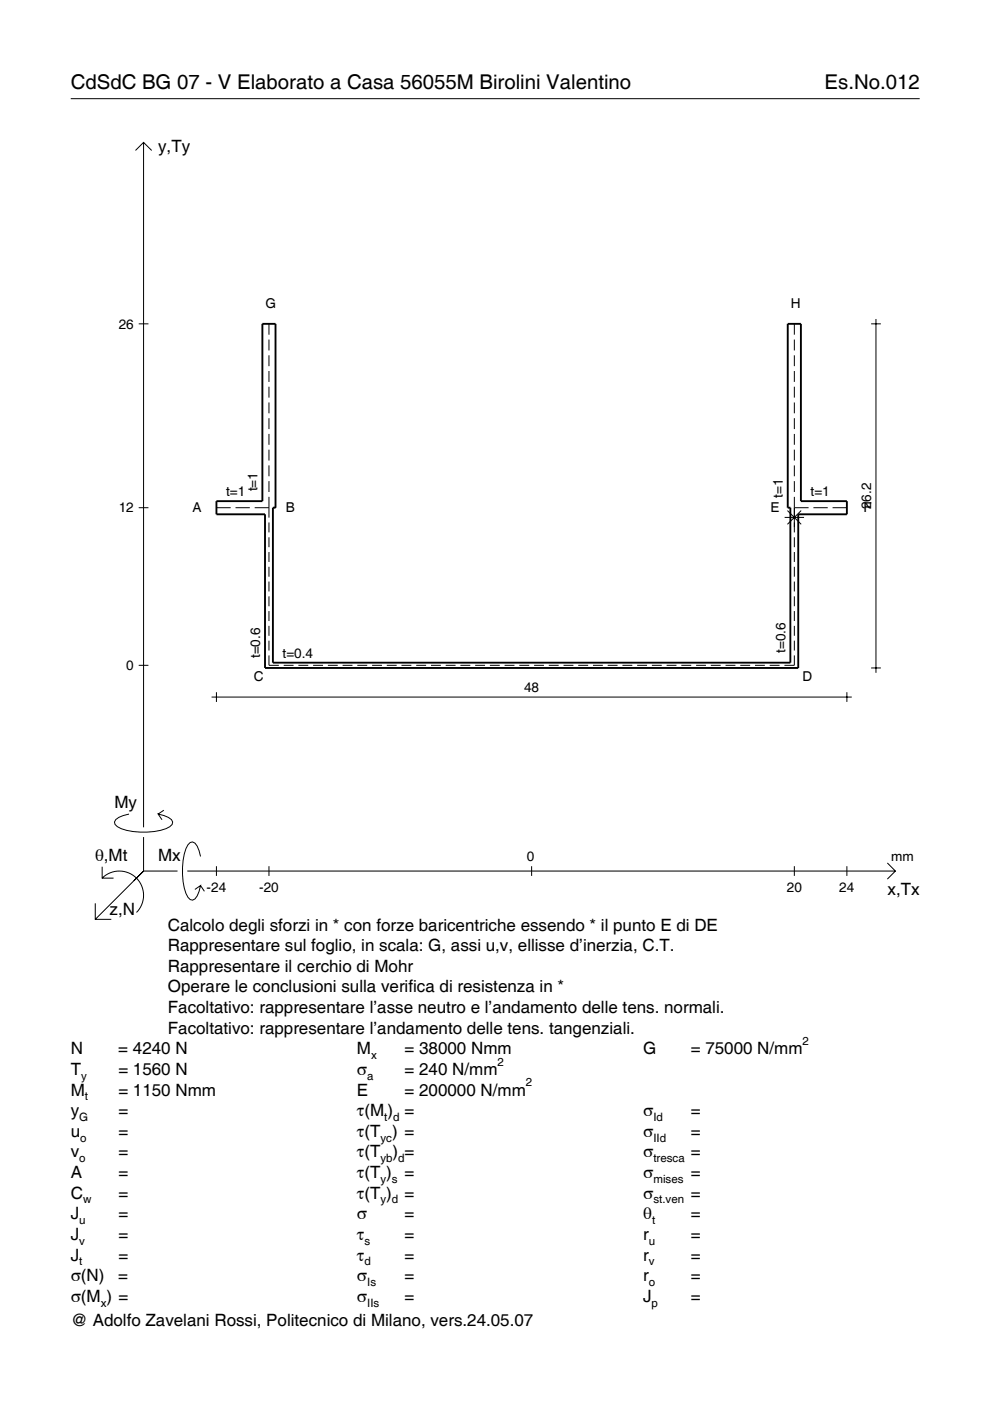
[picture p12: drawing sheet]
<svg xmlns="http://www.w3.org/2000/svg" width="210mm" height="297mm" viewBox="0 0 210 297" stroke-linecap="round" stroke-linejoin="round" font-family="sans-serif">
<g fill="none" stroke="#000" stroke-width=".21">
<path d="M15 20.9h180M28.7 31.9l1.7-1.7 1.8 1.7M30.4 30.2v145.2M29.4 68.7h2.1M57 68.7v2.3M57 72v2.3M57 75.3v2.3M57 78.7v2.3M168.4 68.7v2.3M168.4 72v2.3M168.4 75.3v2.3M168.4 78.7v2.3"/>
<path d="M184.7 68.7h2.1M185.7 67.6v75.1M57 82v2.3M57 85.3v2.3M57 88.7v2.3M57 92v2.3M57 95.3v2.3M57 98.7v2.3M168.4 82v2.3M168.4 85.3v2.3M168.4 88.7v2.3M168.4 92v2.3"/>
<path d="M168.4 95.3v2.3M168.4 98.7v2.3M29.4 107.6h2.1M45.9 107.6h3M49.9 107.6h3.1M54 107.6h3M57 102v2.3M57 105.3v4.4M57 110.8v2.1M57 113.9v2.1M57 117v2.1M166.4 109.7h4.1"/>
<path d="M167 108.3l2.9 2.9M168.4 107.6h3M168.4 102v2.3M168.4 105.3v7.6M168.4 113.9v2.1M168.4 117v2.1M169.9 108.3l-2.9 2.9M172.5 107.6h3M176.5 107.6h3.1M57 139v2.1h2.1M57 120.2v2.1M57 123.3v2.1"/>
<path d="M57 126.4v2.1M57 129.6v2.1M57 132.7v2.1M57 135.8v2.1M168.4 139v2.1h-2.1M168.4 120.2v2.1M168.4 123.3v2.1M168.4 126.4v2.1M168.4 129.6v2.1M168.4 132.7v2.1M168.4 135.8v2.1M29.4 141.1h2.1"/>
<path d="M44.9 147.8h135.7M45.9 146.8v2M60.1 141.1h2.1M63.3 141.1h2.1M66.4 141.1h2.1M69.5 141.1h2.1M72.6 141.1h2.1M75.8 141.1h2.1M78.9 141.1h2.1M82 141.1h2.1M85.1 141.1h2.1M88.2 141.1h2.1"/>
<path d="M91.4 141.1h2.1M94.5 141.1h2.1M97.6 141.1h2.1M100.7 141.1h2.1M103.9 141.1h2.1M107 141.1h2.1M110.1 141.1h2.1M113.2 141.1h2.1M116.4 141.1h2M119.5 141.1h2.1M122.6 141.1h2.1M125.7 141.1h2.1"/>
<path d="M128.8 141.1h2.1M132 141.1h2.1M135.1 141.1h2.1M138.2 141.1h2.1M141.3 141.1h2.1M144.5 141.1h2.1M147.6 141.1h2.1M150.7 141.1h2.1M153.8 141.1h2.1M157 141.1h2M160.1 141.1h2.1M163.2 141.1h2.1"/>
<path d="M179.6 146.8v2M184.7 141.6h2.1M27.3 172.6a3.6 3.6 0 0 0-3 1.7l.1 .5a5.7 5.7 0 0 0 3.8 1.5 13.3 13.3 0 0 0 7.8-1l.5-.5 .1-.5a3.6 3.6 0 0 0-3.1-1.7l.8 1.2M30.4 177.5v7.2M34.7 171.8l-1.2 .8M20.2 191.5v3.4h3.4M21.7 186.2a5.1 5.1 0 0 1 7.2 0 5.1 5.1 0 0 1 0 7.3M21.7 183.8v2.4h2.4M30.4 184.7l-10.2 10.2M30.4 184.7l-2 2M30.4 184.7h7.2M39.7 184.7h150.1"/>
<path d="M42.5 181.6a3.6 3.6 0 0 0-1.7-3.1l-.5 .1a5.7 5.7 0 0 0-1.5 3.8 13.3 13.3 0 0 0 1 7.8l.5 .5 .5 .2a3.6 3.6 0 0 0 1.7-3.1l-1.2 .8M42.5 187.8l.8 1.2M45.9 183.7v2M57 183.7v2M112.7 183.7v2M168.4 183.7v2M179.6 183.7v2M188.1 183l1.7 1.7-1.7 1.7"/>
</g>
<path d="M55.6 68.7h2.8v38.9h-.5v32.9h109.7v-32.9h-.6v-38.9h2.8v37.6h9.8v2.7h-10.4v32.6h-113v-32.6h-10.3v-2.7h9.7z" fill="none" stroke="#000" stroke-width=".4"/>
<g font-size="4.3">
<text x="15" y="18.9">CdSdC BG 07 - V Elaborato a Casa 56055M Birolini Valentino</text>
<text x="174.8" y="18.9">Es.No.012</text>
</g>
<g font-size="3.6">
<text x="33.5" y="32.3">y,Ty</text>
<text x="24.3" y="171.3">My</text>
<text x="20.1" y="182.6">θ,Mt</text>
<text x="33.5" y="182.6">Mx</text>
<text x="188.2" y="189.8">x,Tx</text>
<text x="23.2" y="193.9">z,N</text>
<text x="35.6" y="197.3">Calcolo degli sforzi in * con forze baricentriche essendo * il punto E di DE</text>
<text x="35.6" y="201.7">Rappresentare sul foglio, in scala: G, assi u,v, ellisse d’inerzia, C.T.</text>
<text x="35.6" y="206">Rappresentare il cerchio di Mohr</text>
<text x="35.6" y="210.4">Operare le conclusioni sulla verifica di resistenza in *</text>
<text x="35.6" y="214.8">Facoltativo: rappresentare l’asse neutro e l’andamento delle tens. normali.</text>
<text x="35.6" y="219.2">Facoltativo: rappresentare l’andamento delle tens. tangenziali.</text>
<text x="15" y="223.5">N</text>
<text x="15" y="227.9">T</text>
<text x="25.1" y="223.5">= 4240 N</text>
<text x="25.1" y="227.9">= 1560 N</text>
<text x="75.7" y="227.9">σ</text>
<text x="75.7" y="223.5">M</text>
<text x="85.8" y="223.5">= 38000 Nmm</text>
<text x="85.8" y="227.9">= 240 N/mm</text>
<text x="136.4" y="223.5">G</text>
<text x="146.5" y="223.5">= 75000 N/mm</text>
<text x="15" y="232.3">M</text>
<text x="25.1" y="232.3">= 1150 Nmm</text>
<text x="75.7" y="232.3">E</text>
<text x="85.8" y="232.3">= 200000 N/mm</text>
<text x="15" y="236.7">y</text>
<text x="25.1" y="236.7">=</text>
<text x="75.7" y="236.7">τ(M ) =</text>
<text x="136.4" y="236.7">σ</text>
<text x="146.5" y="236.7">=</text>
<text x="15" y="241">u</text>
<text x="15" y="245.4">v</text>
<text x="25.1" y="241">=</text>
<text x="25.1" y="245.4">=</text>
<text x="75.7" y="241">τ(T ) =</text>
<text x="75.7" y="245.4">τ(T</text>
<text x="83.3" y="245.4">) =</text>
<text x="136.4" y="241">σ</text>
<text x="136.4" y="245.4">σ</text>
<text x="146.5" y="241">=</text>
<text x="146.5" y="245.4">=</text>
<text x="15" y="249.8">A</text>
<text x="25.1" y="249.8">=</text>
<text x="75.7" y="249.8">τ(T )</text>
<text x="85.8" y="249.8">=</text>
<text x="136.4" y="249.8">σ</text>
<text x="146.5" y="249.8">=</text>
<text x="15" y="254.2">C</text>
<text x="25.1" y="254.2">=</text>
<text x="75.7" y="254.2">τ(T )</text>
<text x="85.8" y="254.2">=</text>
<text x="136.4" y="254.2">σ</text>
<text x="146.5" y="254.2">=</text>
<text x="15" y="258.5">J</text>
<text x="15" y="262.9">J</text>
<text x="25.1" y="258.5">=</text>
<text x="25.1" y="262.9">=</text>
<text x="75.7" y="258.5">σ</text>
<text x="75.7" y="262.9">τ</text>
<text x="85.8" y="258.5">=</text>
<text x="85.8" y="262.9">=</text>
<text x="136.4" y="258.5">θ</text>
<text x="136.4" y="262.9">r</text>
<text x="146.5" y="258.5">=</text>
<text x="146.5" y="262.9">=</text>
<text x="15" y="267.3">J</text>
<text x="25.1" y="267.3">=</text>
<text x="75.7" y="267.3">τ</text>
<text x="85.8" y="267.3">=</text>
<text x="136.4" y="267.3">r</text>
<text x="146.5" y="267.3">=</text>
<text x="15" y="271.7">σ(N)</text>
<text x="25.1" y="271.7">=</text>
<text x="75.7" y="271.7">σ</text>
<text x="85.8" y="271.7">=</text>
<text x="136.4" y="271.7">r</text>
<text x="146.5" y="271.7">=</text>
<text x="15" y="281.2">@ Adolfo Zavelani Rossi, Politecnico di Milano, vers.24.05.07</text>
<text x="15" y="276">σ(M ) =</text>
<text x="75.7" y="276">σ</text>
<text x="85.8" y="276">=</text>
<text x="136.4" y="276">J</text>
<text x="146.5" y="276">=</text>
</g>
<g font-size="2.9">
<text x="56.3" y="65.3">G</text>
<text x="167.7" y="65.3">H</text>
<text x="25.2" y="69.7">26</text>
<text x="47.9" y="105.2">t=1</text>
<text x="54.6" y="104.2" transform="rotate(-90 54.6 104.2)">t=1</text>
<text x="166" y="105.6" transform="rotate(-90 166 105.6)">t=1</text>
<text x="171.9" y="105.2">t=1</text>
<text x="184.7" y="107.9" transform="rotate(-90 184.7 107.9)">26.2</text>
<text x="25.2" y="108.6">12</text>
<text x="40.8" y="108.5">A</text>
<text x="60.6" y="108.5">B</text>
<text x="163.4" y="108.5">E</text>
<text x="183.1" y="108.5">F</text>
<text x="26.8" y="142.1">0</text>
<text x="55.2" y="139.6" transform="rotate(-90 55.2 139.6)">t=0.6</text>
<text x="59.9" y="139.5">t=0.4</text>
<text x="166.5" y="138.4" transform="rotate(-90 166.5 138.4)">t=0.6</text>
<text x="53.8" y="144.4">C</text>
<text x="111.1" y="146.8">48</text>
<text x="170.1" y="144.4">D</text>
<text x="111.7" y="182.6">0</text>
<text x="189" y="182.6">mm</text>
<text x="43.8" y="189.1">-24</text>
<text x="54.9" y="189.1">-20</text>
<text x="166.8" y="189.1">20</text>
<text x="178" y="189.1">24</text>
</g>
<g font-size="2.4">
<text x="170.2" y="221.5">2</text>
<text x="78.7" y="224.5">x</text>
<text x="105.5" y="225.9">2</text>
<text x="17.2" y="228.9">y</text>
<text x="18" y="233.3">t</text>
<text x="77.9" y="228.9">a</text>
<text x="111.5" y="230.3">2</text>
<text x="16.8" y="237.7">G</text>
<text x="81.5" y="237.7">t d</text>
<text x="138.5" y="237.7">Id</text>
<text x="17" y="242">o</text>
<text x="80.7" y="242">yc</text>
<text x="138.5" y="242">IId</text>
<text x="16.8" y="246.4">o</text>
<text x="80.7" y="246.4">yb d</text>
<text x="80.7" y="250.8">y s</text>
<text x="138.5" y="246.4">tresca</text>
<text x="138.5" y="250.8">mises</text>
<text x="17.6" y="255.2">w</text>
<text x="80.7" y="255.2">y d</text>
<text x="138.5" y="255.2">st.ven</text>
<text x="16.8" y="259.5">u</text>
<text x="16.8" y="263.9">v</text>
<text x="77.3" y="263.9">s</text>
<text x="137.6" y="263.9">u</text>
<text x="138.2" y="259.5">t</text>
<text x="16.8" y="268.3">t</text>
<text x="77.3" y="268.3">d</text>
<text x="137.6" y="268.3">v</text>
<text x="77.9" y="272.7">Is</text>
<text x="137.6" y="272.7">o</text>
<text x="21.4" y="277">x</text>
<text x="77.9" y="277">IIs</text>
<text x="138.2" y="277">p</text>
</g>
</svg>
